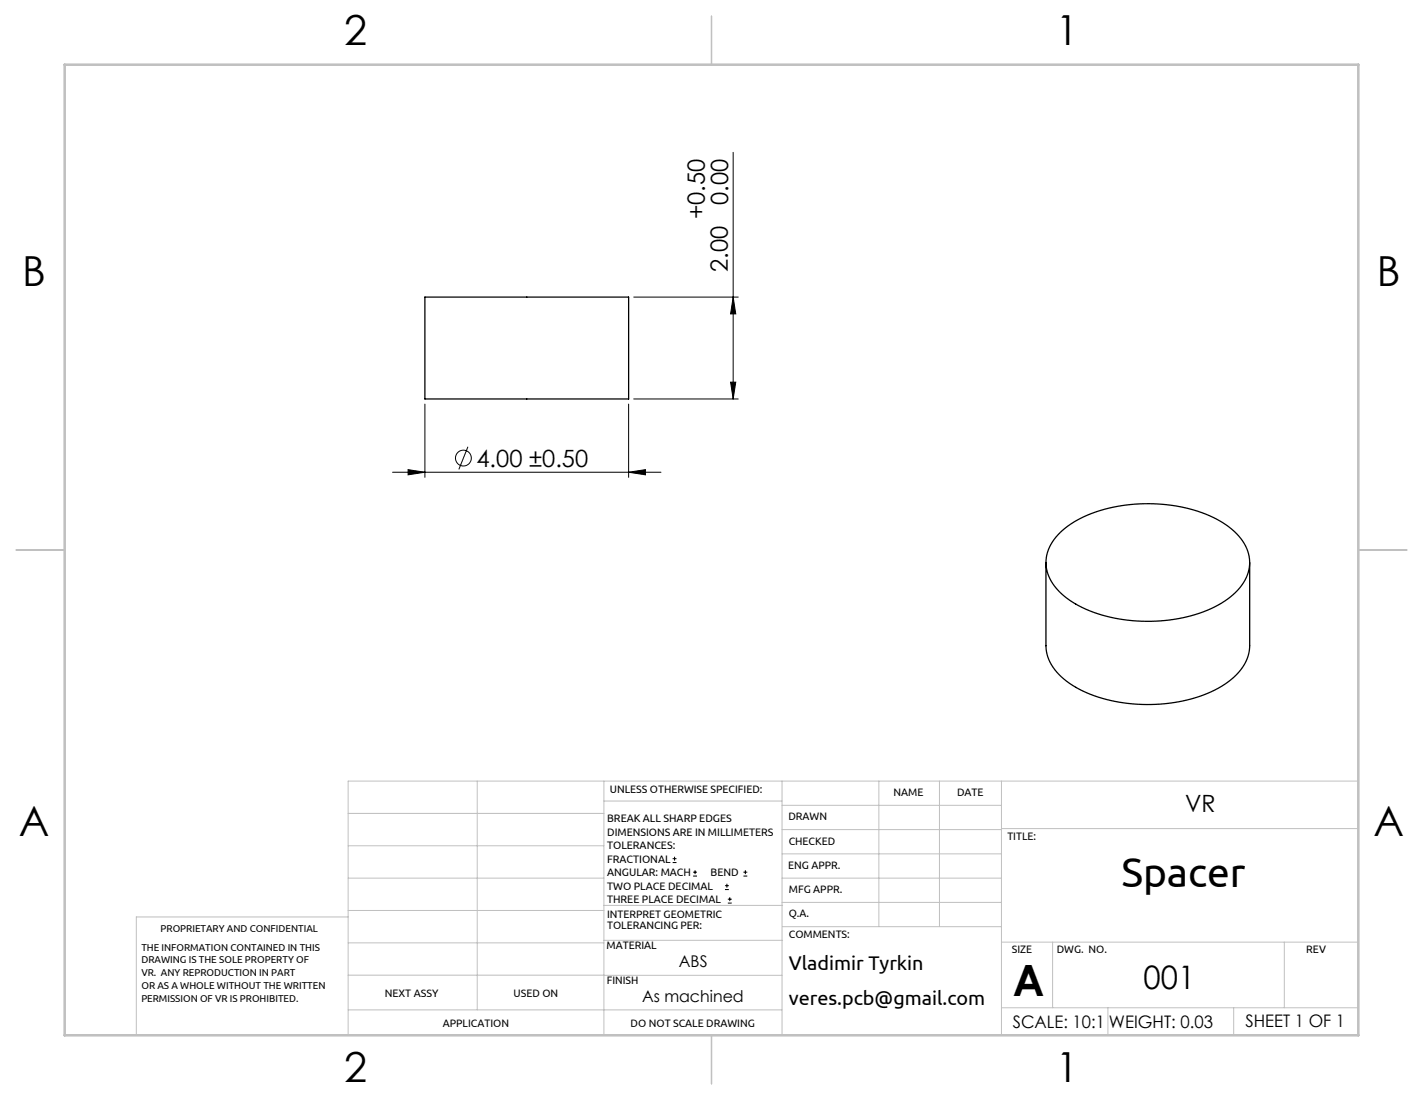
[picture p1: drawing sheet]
<svg xmlns="http://www.w3.org/2000/svg" width="279mm" height="216mm" viewBox="0 0 279 216" stroke-linecap="round" stroke-linejoin="round" font-family="sans-serif">
<g fill="none" stroke="#000" stroke-width=".2">
<path d="M144 29.9v48.4M124.4 58.3h20.6M144 58.3l.5 3.3h-1.1zM83.4 79.3v14.4M123.4 79.3v14.4M124.4 78.3h20.6M143.4 75h1.1l-.5 3.3zM77.1 92.7h52.7M80.1 92.2l3.3 .5-3.3 .5zM91.9 87.7l-1.8 4.4M123.4 92.7l3.3-.5v1zM132.1 169.3h.7"/>
<path d="M132.1 168.5h.7M132.4 168.2v.7M136.1 171.9h.8M136.1 171.2h.8M136.5 170.8v.8M142.3 174.6h.8M142.3 173.8h.8M142.7 173.5v.7M142.9 177.3h.8M142.9 176.5h.8M143.3 176.1v.8M146 171.9h.7"/>
<path d="M146 171.2h.7M146.3 170.8v.8"/>
<circle cx="91" cy="89.9" r="1.56"/>
</g>
<g fill="none" stroke="#c0c0c0" stroke-width=".2">
<path d="M68.4 159.7h50.2M93.7 153.3v44.9M118.6 153.3v49.9M118.6 157.2h34.9M153.5 153.3v49.9M153.5 158.1h43.1M172.6 153.3v28.6M184.5 153.3v28.6M196.6 153.3v49.9M266.7 153.3h-198.3v49.9M68.4 178.7h50.2M68.4 172.4h50.2"/>
<path d="M68.4 166h50.2M68.4 180h-41.6v23.2M118.6 177.7h35.1M153.5 167.6h43.1M153.5 162.8h43.1M153.5 172.4h43.1M153.5 177.1h43.1M196.6 162.6h70.1M68.4 198.2h85.1M68.4 185.1h50.2M68.4 191.4h50.2M118.6 191.4h34.9"/>
<path d="M118.6 184.6h35.1M153.7 181.9h42.9M196.6 197.8h70.1M196.6 184.9h70.1M206.7 184.9v12.9M217.5 197.8v5.4M242.2 197.8v5.4M252.2 184.9v12.9"/>
</g>
<path d="M139.7 3.2v9.5M3.2 107.9h9.5M266.7 107.9h9.5M139.7 203.2v9.5" fill="none" stroke="#c0c0c0" stroke-width=".25"/>
<path d="M12.7 12.7h254v190.5h-254z" fill="none" stroke="#c0c0c0" stroke-width=".5"/>
<g fill="#000">
<path d="M143.4 75h1.1l-.5 3.3zM144 58.3l.5 3.3h-1.1z"/>
<path d="M123.4 92.7l3.3-.5v1zM80.1 92.2l3.3 .5-3.3 .5z"/>
</g>
<path d="M83.4 58.3h40v20h-40zM205.4 110.4v16.3a9.2 9.2 0 0 0 4.6 7.4 29.1 29.1 0 0 0 18.8 4 23.6 23.6 0 0 0 13.8-5.5 8.3 8.3 0 0 0 2.8-5.9v-16.3M208.2 104.5a24 24 0 0 1 14.7-5.5 28.9 28.9 0 0 1 17.8 4 9.1 9.1 0 0 1 4.7 7.8 10.1 10.1 0 0 1-5.6 7.6 31.2 31.2 0 0 1-22.6 2.5 18.1 18.1 0 0 1-10.4-6.3 7.5 7.5 0 0 1 1.4-10.1z" fill="none" stroke="#000" stroke-width=".25"/>
<text font-size="8.5" x="198.9" y="195.5">A</text>
<text font-size="8.2" x="220.2" y="174.2">Spacer</text>
<g font-size="8.1">
<text x="67.6" y="8.9">2</text>
<text x="207.3" y="8.9">1</text>
<text x="4.4" y="56.2">B</text>
<text x="270.4" y="56.2">B</text>
<text x="3.7" y="164.1">A</text>
<text x="269.7" y="164.1">A</text>
<text x="67.6" y="212.4">2</text>
<text x="207.3" y="212.4">1</text>
</g>
<text font-size="6.3" x="224.5" y="194.1">001</text>
<g font-size="4.7">
<text x="142.9" y="40.2" transform="rotate(-90 142.9 40.2)">0.00</text>
<text x="138.4" y="43.1" transform="rotate(-90 138.4 43.1)">+0.50</text>
<text x="142.9" y="53.4" transform="rotate(-90 142.9 53.4)">2.00</text>
<text x="93.6" y="91.6">4.00 ±0.50</text>
<text x="232.7" y="159.4">VR</text>
</g>
<g font-size="3.9">
<text x="154.9" y="190.4">Vladimir Tyrkin</text>
<text x="154.9" y="197.2">veres.pcb@gmail.com</text>
</g>
<g font-size="3.4">
<text x="198.8" y="201.7">SCALE: 10:1</text>
<text x="217.7" y="201.8">WEIGHT: 0.03</text>
<text x="244.5" y="201.7">SHEET 1 OF 1</text>
</g>
<g font-size="3.2">
<text x="133.3" y="189.8">ABS</text>
<text x="126.1" y="196.6">As machined</text>
</g>
<g font-size="2.1">
<text x="119.8" y="155.6">UNLESS OTHERWISE SPECIFIED:</text>
<text x="119.2" y="161.4">BREAK ALL SHARP EDGES</text>
<text x="154.8" y="161">DRAWN</text>
<text x="175.4" y="156.2">NAME</text>
<text x="187.9" y="156.2">DATE</text>
<text x="119.2" y="164">DIMENSIONS ARE IN MILLIMETERS</text>
<text x="119.2" y="166.7">TOLERANCES:</text>
<text x="154.9" y="165.8">CHECKED</text>
<text x="197.8" y="165">TITLE:</text>
<text x="119.2" y="169.3">FRACTIONAL</text>
<text x="119.2" y="172">ANGULAR: MACH</text>
<text x="139.5" y="172">BEND</text>
<text x="154.8" y="170.5">ENG APPR.</text>
<text x="119.2" y="174.6">TWO PLACE DECIMAL</text>
<text x="119.2" y="177.3">THREE PLACE DECIMAL</text>
<text x="154.9" y="180">Q.A.</text>
<text x="154.9" y="175.2">MFG APPR.</text>
<text x="119.2" y="180.2">INTERPRET GEOMETRIC</text>
<text x="119.2" y="182.3">TOLERANCING PER:</text>
<text x="154.9" y="184.2">COMMENTS:</text>
<text x="119.1" y="186.3">MATERIAL</text>
<text x="198.7" y="187">SIZE</text>
<text x="207.5" y="187">DWG. NO.</text>
<text x="256.5" y="187.1">REV</text>
<text x="75.5" y="195.8">NEXT ASSY</text>
<text x="100.9" y="195.7">USED ON</text>
<text x="119.1" y="193.1">FINISH</text>
<text x="86.9" y="201.6">APPLICATION</text>
<text x="123.8" y="201.6">DO NOT SCALE DRAWING</text>
</g>
<g font-size="2">
<text x="31.5" y="183">PROPRIETARY AND CONFIDENTIAL</text>
<text x="27.8" y="186.6">THE INFORMATION CONTAINED IN THIS</text>
<text x="27.8" y="189.1">DRAWING IS THE SOLE PROPERTY OF</text>
<text x="27.8" y="191.6">VR. ANY REPRODUCTION IN PART</text>
<text x="27.8" y="194.2">OR AS A WHOLE WITHOUT THE WRITTEN</text>
<text x="27.8" y="196.7">PERMISSION OF VR IS PROHIBITED.</text>
</g>
</svg>
